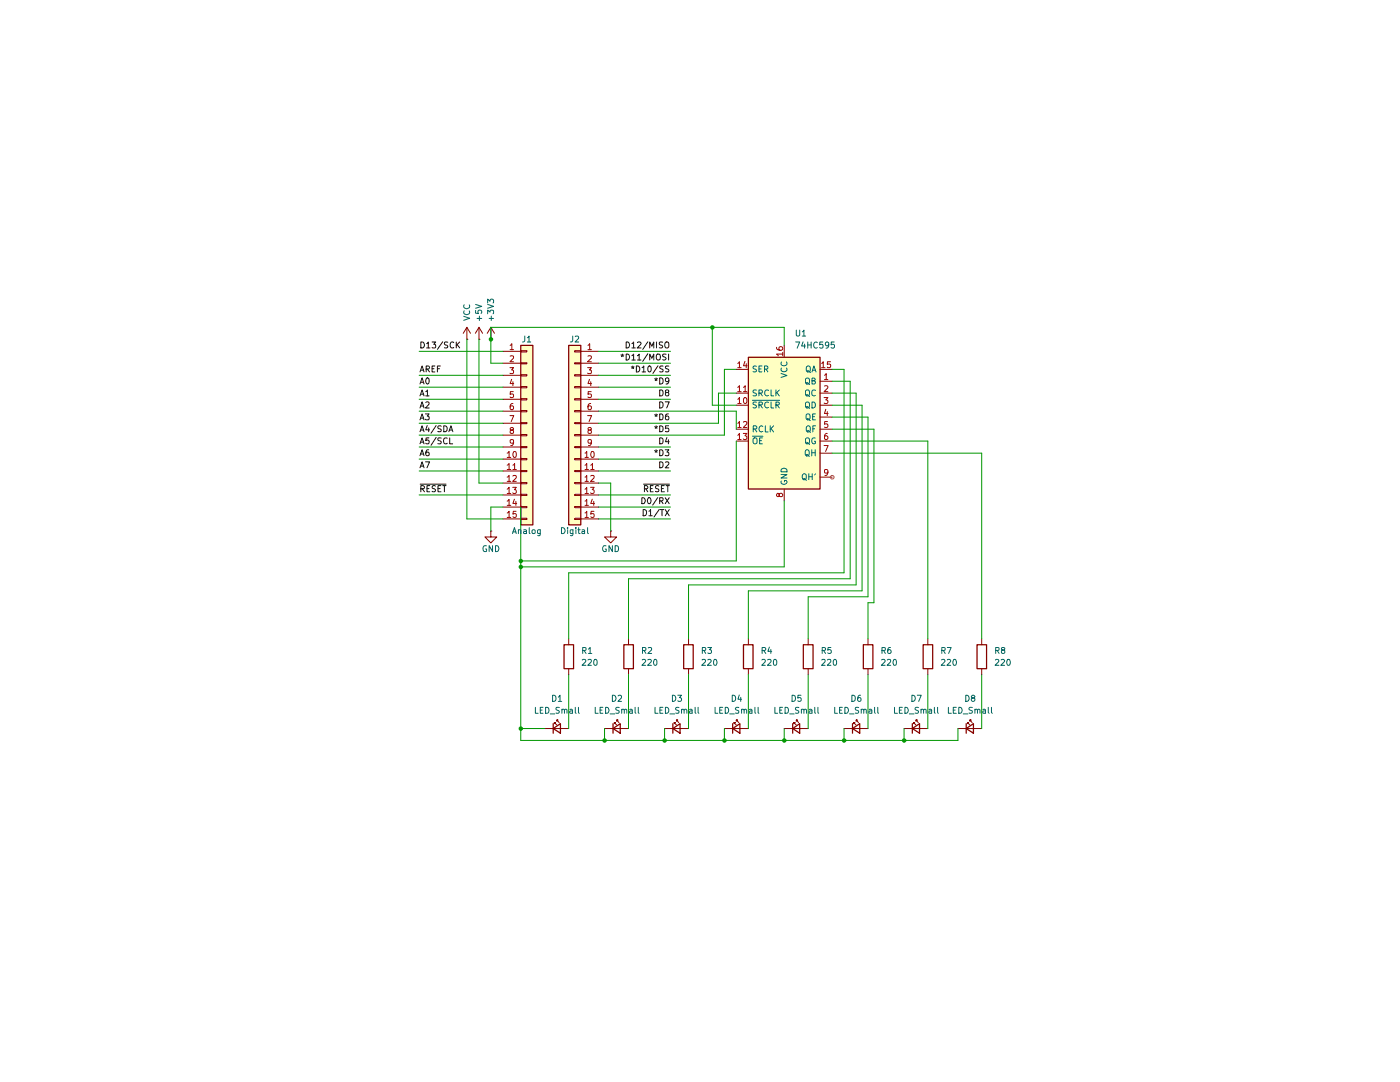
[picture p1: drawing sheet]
(kicad_sch
 (version 20250114)
 (generator "eeschema")
 (generator_version "9.0")
 (paper "A4")
 (title_block
  (date "sam. 04 avril 2015"))
 (lib_symbols
  (symbol "74xx:74HC595" (exclude_from_sim no) (in_bom yes) (on_board yes)
   (property "Reference" "U" (at -7.62 13.97 0) (effects (font (size 1.27 1.27))))
   (property "Value" "74HC595" (at -7.62 -16.51 0) (effects (font (size 1.27 1.27))))
   (property "Footprint" "" (at 0 0 0) (effects (font (size 1.27 1.27)) (hide yes)))
   (property "Datasheet" "http://www.ti.com/lit/ds/symlink/sn74hc595.pdf" (at 0 0 0) (effects (font (size 1.27 1.27)) (hide yes)))
   (property "Description" "8-bit serial in/out Shift Register 3-State Outputs" (at 0 0 0) (effects (font (size 1.27 1.27)) (hide yes)))
   (symbol "74HC595_1_0"
    (pin input line (at -10.16 10.16 0) (length 2.54) (name "SER" (effects (font (size 1.27 1.27)))) (number "14" (effects (font (size 1.27 1.27)))))
    (pin input line (at -10.16 5.08 0) (length 2.54) (name "SRCLK" (effects (font (size 1.27 1.27)))) (number "11" (effects (font (size 1.27 1.27)))))
    (pin input line (at -10.16 2.54 0) (length 2.54) (name "~{SRCLR}" (effects (font (size 1.27 1.27)))) (number "10" (effects (font (size 1.27 1.27)))))
    (pin input line (at -10.16 -2.54 0) (length 2.54) (name "RCLK" (effects (font (size 1.27 1.27)))) (number "12" (effects (font (size 1.27 1.27)))))
    (pin input line (at -10.16 -5.08 0) (length 2.54) (name "~{OE}" (effects (font (size 1.27 1.27)))) (number "13" (effects (font (size 1.27 1.27)))))
    (pin power_in line (at 0 15.24 270) (length 2.54) (name "VCC" (effects (font (size 1.27 1.27)))) (number "16" (effects (font (size 1.27 1.27)))))
    (pin power_in line (at 0 -17.78 90) (length 2.54) (name "GND" (effects (font (size 1.27 1.27)))) (number "8" (effects (font (size 1.27 1.27)))))
    (pin tri_state line (at 10.16 10.16 180) (length 2.54) (name "QA" (effects (font (size 1.27 1.27)))) (number "15" (effects (font (size 1.27 1.27)))))
    (pin tri_state line (at 10.16 7.62 180) (length 2.54) (name "QB" (effects (font (size 1.27 1.27)))) (number "1" (effects (font (size 1.27 1.27)))))
    (pin tri_state line (at 10.16 5.08 180) (length 2.54) (name "QC" (effects (font (size 1.27 1.27)))) (number "2" (effects (font (size 1.27 1.27)))))
    (pin tri_state line (at 10.16 2.54 180) (length 2.54) (name "QD" (effects (font (size 1.27 1.27)))) (number "3" (effects (font (size 1.27 1.27)))))
    (pin tri_state line (at 10.16 0 180) (length 2.54) (name "QE" (effects (font (size 1.27 1.27)))) (number "4" (effects (font (size 1.27 1.27)))))
    (pin tri_state line (at 10.16 -2.54 180) (length 2.54) (name "QF" (effects (font (size 1.27 1.27)))) (number "5" (effects (font (size 1.27 1.27)))))
    (pin tri_state line (at 10.16 -5.08 180) (length 2.54) (name "QG" (effects (font (size 1.27 1.27)))) (number "6" (effects (font (size 1.27 1.27)))))
    (pin tri_state line (at 10.16 -7.62 180) (length 2.54) (name "QH" (effects (font (size 1.27 1.27)))) (number "7" (effects (font (size 1.27 1.27)))))
    (pin output line (at 10.16 -12.7 180) (length 2.54) (name "QH'" (effects (font (size 1.27 1.27)))) (number "9" (effects (font (size 1.27 1.27))))))
   (symbol "74HC595_1_1"
    (rectangle (start -7.62 12.7) (end 7.62 -15.24) (stroke (width 0.254) (type default)) (fill (type background))))
   (embedded_fonts no))
  (symbol "Connector_Generic:Conn_01x15"
   (pin_names
    (offset 1.016) (hide yes)) (exclude_from_sim no) (in_bom yes) (on_board yes)
   (property "Reference" "J" (at 0 20.32 0) (effects (font (size 1.27 1.27))))
   (property "Value" "Conn_01x15" (at 0 -20.32 0) (effects (font (size 1.27 1.27))))
   (property "Footprint" "" (at 0 0 0) (effects (font (size 1.27 1.27)) (hide yes)))
   (property "Datasheet" "~" (at 0 0 0) (effects (font (size 1.27 1.27)) (hide yes)))
   (property "Description" "Generic connector, single row, 01x15, script generated (kicad-library-utils/schlib/autogen/connector/)" (at 0 0 0) (effects (font (size 1.27 1.27)) (hide yes)))
   (symbol "Conn_01x15_1_1"
    (rectangle (start -1.27 19.05) (end 1.27 -19.05) (stroke (width 0.254) (type default)) (fill (type background)))
    (rectangle (start -1.27 17.907) (end 0 17.653) (stroke (width 0.1524) (type default)) (fill (type none)))
    (rectangle (start -1.27 15.367) (end 0 15.113) (stroke (width 0.1524) (type default)) (fill (type none)))
    (rectangle (start -1.27 12.827) (end 0 12.573) (stroke (width 0.1524) (type default)) (fill (type none)))
    (rectangle (start -1.27 10.287) (end 0 10.033) (stroke (width 0.1524) (type default)) (fill (type none)))
    (rectangle (start -1.27 7.747) (end 0 7.493) (stroke (width 0.1524) (type default)) (fill (type none)))
    (rectangle (start -1.27 5.207) (end 0 4.953) (stroke (width 0.1524) (type default)) (fill (type none)))
    (rectangle (start -1.27 2.667) (end 0 2.413) (stroke (width 0.1524) (type default)) (fill (type none)))
    (rectangle (start -1.27 0.127) (end 0 -0.127) (stroke (width 0.1524) (type default)) (fill (type none)))
    (rectangle (start -1.27 -2.413) (end 0 -2.667) (stroke (width 0.1524) (type default)) (fill (type none)))
    (rectangle (start -1.27 -4.953) (end 0 -5.207) (stroke (width 0.1524) (type default)) (fill (type none)))
    (rectangle (start -1.27 -7.493) (end 0 -7.747) (stroke (width 0.1524) (type default)) (fill (type none)))
    (rectangle (start -1.27 -10.033) (end 0 -10.287) (stroke (width 0.1524) (type default)) (fill (type none)))
    (rectangle (start -1.27 -12.573) (end 0 -12.827) (stroke (width 0.1524) (type default)) (fill (type none)))
    (rectangle (start -1.27 -15.113) (end 0 -15.367) (stroke (width 0.1524) (type default)) (fill (type none)))
    (rectangle (start -1.27 -17.653) (end 0 -17.907) (stroke (width 0.1524) (type default)) (fill (type none)))
    (pin passive line (at -5.08 17.78 0) (length 3.81) (name "Pin_1" (effects (font (size 1.27 1.27)))) (number "1" (effects (font (size 1.27 1.27)))))
    (pin passive line (at -5.08 15.24 0) (length 3.81) (name "Pin_2" (effects (font (size 1.27 1.27)))) (number "2" (effects (font (size 1.27 1.27)))))
    (pin passive line (at -5.08 12.7 0) (length 3.81) (name "Pin_3" (effects (font (size 1.27 1.27)))) (number "3" (effects (font (size 1.27 1.27)))))
    (pin passive line (at -5.08 10.16 0) (length 3.81) (name "Pin_4" (effects (font (size 1.27 1.27)))) (number "4" (effects (font (size 1.27 1.27)))))
    (pin passive line (at -5.08 7.62 0) (length 3.81) (name "Pin_5" (effects (font (size 1.27 1.27)))) (number "5" (effects (font (size 1.27 1.27)))))
    (pin passive line (at -5.08 5.08 0) (length 3.81) (name "Pin_6" (effects (font (size 1.27 1.27)))) (number "6" (effects (font (size 1.27 1.27)))))
    (pin passive line (at -5.08 2.54 0) (length 3.81) (name "Pin_7" (effects (font (size 1.27 1.27)))) (number "7" (effects (font (size 1.27 1.27)))))
    (pin passive line (at -5.08 0 0) (length 3.81) (name "Pin_8" (effects (font (size 1.27 1.27)))) (number "8" (effects (font (size 1.27 1.27)))))
    (pin passive line (at -5.08 -2.54 0) (length 3.81) (name "Pin_9" (effects (font (size 1.27 1.27)))) (number "9" (effects (font (size 1.27 1.27)))))
    (pin passive line (at -5.08 -5.08 0) (length 3.81) (name "Pin_10" (effects (font (size 1.27 1.27)))) (number "10" (effects (font (size 1.27 1.27)))))
    (pin passive line (at -5.08 -7.62 0) (length 3.81) (name "Pin_11" (effects (font (size 1.27 1.27)))) (number "11" (effects (font (size 1.27 1.27)))))
    (pin passive line (at -5.08 -10.16 0) (length 3.81) (name "Pin_12" (effects (font (size 1.27 1.27)))) (number "12" (effects (font (size 1.27 1.27)))))
    (pin passive line (at -5.08 -12.7 0) (length 3.81) (name "Pin_13" (effects (font (size 1.27 1.27)))) (number "13" (effects (font (size 1.27 1.27)))))
    (pin passive line (at -5.08 -15.24 0) (length 3.81) (name "Pin_14" (effects (font (size 1.27 1.27)))) (number "14" (effects (font (size 1.27 1.27)))))
    (pin passive line (at -5.08 -17.78 0) (length 3.81) (name "Pin_15" (effects (font (size 1.27 1.27)))) (number "15" (effects (font (size 1.27 1.27))))))
   (embedded_fonts no))
  (symbol "Device:LED_Small"
   (pin_numbers (hide yes))
   (pin_names
    (offset 0.254) (hide yes)) (exclude_from_sim no) (in_bom yes) (on_board yes)
   (property "Reference" "D" (at -1.27 3.175 0) (effects (font (size 1.27 1.27)) (justify left)))
   (property "Value" "LED_Small" (at -4.445 -2.54 0) (effects (font (size 1.27 1.27)) (justify left)))
   (property "Footprint" "" (at 0 0 90) (effects (font (size 1.27 1.27)) (hide yes)))
   (property "Datasheet" "~" (at 0 0 90) (effects (font (size 1.27 1.27)) (hide yes)))
   (property "Description" "Light emitting diode, small symbol" (at 0 0 0) (effects (font (size 1.27 1.27)) (hide yes)))
   (property "Sim.Pins" "1=K 2=A" (at 0 0 0) (effects (font (size 1.27 1.27)) (hide yes)))
   (symbol "LED_Small_0_1"
    (polyline (pts (xy -0.762 -1.016) (xy -0.762 1.016)) (stroke (width 0.254) (type default)) (fill (type none)))
    (polyline (pts (xy 0 0.762) (xy -0.508 1.27) (xy -0.254 1.27) (xy -0.508 1.27) (xy -0.508 1.016)) (stroke (width 0) (type default)) (fill (type none)))
    (polyline (pts (xy 0.508 1.27) (xy 0 1.778) (xy 0.254 1.778) (xy 0 1.778) (xy 0 1.524)) (stroke (width 0) (type default)) (fill (type none)))
    (polyline (pts (xy 0.762 -1.016) (xy -0.762 0) (xy 0.762 1.016) (xy 0.762 -1.016)) (stroke (width 0.254) (type default)) (fill (type none)))
    (polyline (pts (xy 1.016 0) (xy -0.762 0)) (stroke (width 0) (type default)) (fill (type none))))
   (symbol "LED_Small_1_1"
    (pin passive line (at -2.54 0 0) (length 1.778) (name "K" (effects (font (size 1.27 1.27)))) (number "1" (effects (font (size 1.27 1.27)))))
    (pin passive line (at 2.54 0 180) (length 1.778) (name "A" (effects (font (size 1.27 1.27)))) (number "2" (effects (font (size 1.27 1.27))))))
   (embedded_fonts no))
  (symbol "Device:R"
   (pin_numbers (hide yes))
   (pin_names
    (offset 0)) (exclude_from_sim no) (in_bom yes) (on_board yes)
   (property "Reference" "R" (at 2.032 0 90) (effects (font (size 1.27 1.27))))
   (property "Value" "R" (at 0 0 90) (effects (font (size 1.27 1.27))))
   (property "Footprint" "" (at -1.778 0 90) (effects (font (size 1.27 1.27)) (hide yes)))
   (property "Datasheet" "~" (at 0 0 0) (effects (font (size 1.27 1.27)) (hide yes)))
   (property "Description" "Resistor" (at 0 0 0) (effects (font (size 1.27 1.27)) (hide yes)))
   (symbol "R_0_1"
    (rectangle (start -1.016 -2.54) (end 1.016 2.54) (stroke (width 0.254) (type default)) (fill (type none))))
   (symbol "R_1_1"
    (pin passive line (at 0 3.81 270) (length 1.27) (name "~" (effects (font (size 1.27 1.27)))) (number "1" (effects (font (size 1.27 1.27)))))
    (pin passive line (at 0 -3.81 90) (length 1.27) (name "~" (effects (font (size 1.27 1.27)))) (number "2" (effects (font (size 1.27 1.27))))))
   (embedded_fonts no))
  (symbol "power:+3.3V"
   (power)
   (pin_numbers (hide yes))
   (pin_names
    (offset 0) (hide yes)) (exclude_from_sim no) (in_bom yes) (on_board yes)
   (property "Reference" "#PWR" (at 0 -3.81 0) (effects (font (size 1.27 1.27)) (hide yes)))
   (property "Value" "+3.3V" (at 0 3.556 0) (effects (font (size 1.27 1.27))))
   (property "Footprint" "" (at 0 0 0) (effects (font (size 1.27 1.27)) (hide yes)))
   (property "Datasheet" "" (at 0 0 0) (effects (font (size 1.27 1.27)) (hide yes)))
   (property "Description" "Power symbol creates a global label with name \"+3.3V\"" (at 0 0 0) (effects (font (size 1.27 1.27)) (hide yes)))
   (symbol "+3.3V_0_1"
    (polyline (pts (xy -0.762 1.27) (xy 0 2.54)) (stroke (width 0) (type default)) (fill (type none)))
    (polyline (pts (xy 0 2.54) (xy 0.762 1.27)) (stroke (width 0) (type default)) (fill (type none)))
    (polyline (pts (xy 0 0) (xy 0 2.54)) (stroke (width 0) (type default)) (fill (type none))))
   (symbol "+3.3V_1_1"
    (pin power_in line (at 0 0 90) (length 0) (name "~" (effects (font (size 1.27 1.27)))) (number "1" (effects (font (size 1.27 1.27))))))
   (embedded_fonts no))
  (symbol "power:+5V"
   (power)
   (pin_numbers (hide yes))
   (pin_names
    (offset 0) (hide yes)) (exclude_from_sim no) (in_bom yes) (on_board yes)
   (property "Reference" "#PWR" (at 0 -3.81 0) (effects (font (size 1.27 1.27)) (hide yes)))
   (property "Value" "+5V" (at 0 3.556 0) (effects (font (size 1.27 1.27))))
   (property "Footprint" "" (at 0 0 0) (effects (font (size 1.27 1.27)) (hide yes)))
   (property "Datasheet" "" (at 0 0 0) (effects (font (size 1.27 1.27)) (hide yes)))
   (property "Description" "Power symbol creates a global label with name \"+5V\"" (at 0 0 0) (effects (font (size 1.27 1.27)) (hide yes)))
   (symbol "+5V_0_1"
    (polyline (pts (xy -0.762 1.27) (xy 0 2.54)) (stroke (width 0) (type default)) (fill (type none)))
    (polyline (pts (xy 0 2.54) (xy 0.762 1.27)) (stroke (width 0) (type default)) (fill (type none)))
    (polyline (pts (xy 0 0) (xy 0 2.54)) (stroke (width 0) (type default)) (fill (type none))))
   (symbol "+5V_1_1"
    (pin power_in line (at 0 0 90) (length 0) (name "~" (effects (font (size 1.27 1.27)))) (number "1" (effects (font (size 1.27 1.27))))))
   (embedded_fonts no))
  (symbol "power:GND"
   (power)
   (pin_numbers (hide yes))
   (pin_names
    (offset 0) (hide yes)) (exclude_from_sim no) (in_bom yes) (on_board yes)
   (property "Reference" "#PWR" (at 0 -6.35 0) (effects (font (size 1.27 1.27)) (hide yes)))
   (property "Value" "GND" (at 0 -3.81 0) (effects (font (size 1.27 1.27))))
   (property "Footprint" "" (at 0 0 0) (effects (font (size 1.27 1.27)) (hide yes)))
   (property "Datasheet" "" (at 0 0 0) (effects (font (size 1.27 1.27)) (hide yes)))
   (property "Description" "Power symbol creates a global label with name \"GND\" , ground" (at 0 0 0) (effects (font (size 1.27 1.27)) (hide yes)))
   (symbol "GND_0_1"
    (polyline (pts (xy 0 0) (xy 0 -1.27) (xy 1.27 -1.27) (xy 0 -2.54) (xy -1.27 -1.27) (xy 0 -1.27)) (stroke (width 0) (type default)) (fill (type none))))
   (symbol "GND_1_1"
    (pin power_in line (at 0 0 270) (length 0) (name "~" (effects (font (size 1.27 1.27)))) (number "1" (effects (font (size 1.27 1.27))))))
   (embedded_fonts no))
  (symbol "power:VCC"
   (power)
   (pin_numbers (hide yes))
   (pin_names
    (offset 0) (hide yes)) (exclude_from_sim no) (in_bom yes) (on_board yes)
   (property "Reference" "#PWR" (at 0 -3.81 0) (effects (font (size 1.27 1.27)) (hide yes)))
   (property "Value" "VCC" (at 0 3.556 0) (effects (font (size 1.27 1.27))))
   (property "Footprint" "" (at 0 0 0) (effects (font (size 1.27 1.27)) (hide yes)))
   (property "Datasheet" "" (at 0 0 0) (effects (font (size 1.27 1.27)) (hide yes)))
   (property "Description" "Power symbol creates a global label with name \"VCC\"" (at 0 0 0) (effects (font (size 1.27 1.27)) (hide yes)))
   (symbol "VCC_0_1"
    (polyline (pts (xy -0.762 1.27) (xy 0 2.54)) (stroke (width 0) (type default)) (fill (type none)))
    (polyline (pts (xy 0 2.54) (xy 0.762 1.27)) (stroke (width 0) (type default)) (fill (type none)))
    (polyline (pts (xy 0 0) (xy 0 2.54)) (stroke (width 0) (type default)) (fill (type none))))
   (symbol "VCC_1_1"
    (pin power_in line (at 0 0 90) (length 0) (name "~" (effects (font (size 1.27 1.27)))) (number "1" (effects (font (size 1.27 1.27))))))
   (embedded_fonts no)))
 (junction
  (at 128.27 147.32)
  (diameter 0)
  (color 0 0 0 0))
 (junction
  (at 110.49 109.22)
  (diameter 0)
  (color 0 0 0 0))
 (junction
  (at 110.49 110.49)
  (diameter 0)
  (color 0 0 0 0))
 (junction
  (at 140.97 147.32)
  (diameter 0)
  (color 0 0 0 0))
 (junction
  (at 104.14 62.23)
  (diameter 0)
  (color 0 0 0 0))
 (junction
  (at 179.07 147.32)
  (diameter 0)
  (color 0 0 0 0))
 (junction
  (at 151.13 59.69)
  (diameter 0)
  (color 0 0 0 0))
 (junction
  (at 191.77 147.32)
  (diameter 0)
  (color 0 0 0 0))
 (junction
  (at 110.49 144.78)
  (diameter 0)
  (color 0 0 0 0))
 (junction
  (at 166.37 147.32)
  (diameter 0)
  (color 0 0 0 0))
 (junction
  (at 153.67 147.32)
  (diameter 0)
  (color 0 0 0 0))
 (wire
  (pts (xy 127 97.79) (xy 142.24 97.79))
  (stroke (width 0) (type solid)))
 (wire
  (pts (xy 106.68 67.31) (xy 104.14 67.31))
  (stroke (width 0) (type solid)))
 (wire
  (pts (xy 140.97 147.32) (xy 128.27 147.32))
  (stroke (width 0) (type default)))
 (wire
  (pts (xy 208.28 133.35) (xy 208.28 144.78))
  (stroke (width 0) (type default)))
 (wire
  (pts (xy 88.9 77.47) (xy 106.68 77.47))
  (stroke (width 0) (type solid)))
 (wire
  (pts (xy 128.27 144.78) (xy 128.27 147.32))
  (stroke (width 0) (type default)))
 (wire
  (pts (xy 185.42 118.11) (xy 184.15 118.11))
  (stroke (width 0) (type default)))
 (wire
  (pts (xy 88.9 82.55) (xy 106.68 82.55))
  (stroke (width 0) (type solid)))
 (wire
  (pts (xy 101.6 62.23) (xy 101.6 92.71))
  (stroke (width 0) (type solid)))
 (wire
  (pts (xy 106.68 92.71) (xy 101.6 92.71))
  (stroke (width 0) (type solid)))
 (wire
  (pts (xy 166.37 96.52) (xy 166.37 110.49))
  (stroke (width 0) (type default)))
 (wire
  (pts (xy 171.45 116.84) (xy 171.45 125.73))
  (stroke (width 0) (type default)))
 (wire
  (pts (xy 179.07 68.58) (xy 176.53 68.58))
  (stroke (width 0) (type default)))
 (wire
  (pts (xy 104.14 59.69) (xy 104.14 62.23))
  (stroke (width 0) (type default)))
 (wire
  (pts (xy 151.13 59.69) (xy 104.14 59.69))
  (stroke (width 0) (type default)))
 (wire
  (pts (xy 110.49 97.79) (xy 110.49 109.22))
  (stroke (width 0) (type default)))
 (wire
  (pts (xy 191.77 144.78) (xy 191.77 147.32))
  (stroke (width 0) (type default)))
 (wire
  (pts (xy 146.05 125.73) (xy 146.05 114.3))
  (stroke (width 0) (type default)))
 (wire
  (pts (xy 88.9 80.01) (xy 106.68 80.01))
  (stroke (width 0) (type solid)))
 (wire
  (pts (xy 127 69.85) (xy 142.24 69.85))
  (stroke (width 0) (type solid)))
 (wire
  (pts (xy 146.05 114.3) (xy 181.61 114.3))
  (stroke (width 0) (type default)))
 (wire
  (pts (xy 203.2 144.78) (xy 203.2 147.32))
  (stroke (width 0) (type default)))
 (wire
  (pts (xy 146.05 144.78) (xy 146.05 133.35))
  (stroke (width 0) (type default)))
 (wire
  (pts (xy 110.49 109.22) (xy 110.49 110.49))
  (stroke (width 0) (type default)))
 (wire
  (pts (xy 158.75 133.35) (xy 158.75 144.78))
  (stroke (width 0) (type default)))
 (wire
  (pts (xy 208.28 86.36) (xy 208.28 125.73))
  (stroke (width 0) (type default)))
 (wire
  (pts (xy 127 74.93) (xy 142.24 74.93))
  (stroke (width 0) (type solid)))
 (wire
  (pts (xy 127 77.47) (xy 156.21 77.47))
  (stroke (width 0) (type solid)))
 (wire
  (pts (xy 196.85 133.35) (xy 196.85 144.78))
  (stroke (width 0) (type default)))
 (wire
  (pts (xy 166.37 147.32) (xy 153.67 147.32))
  (stroke (width 0) (type default)))
 (wire
  (pts (xy 176.53 76.2) (xy 182.88 76.2))
  (stroke (width 0) (type default)))
 (wire
  (pts (xy 153.67 147.32) (xy 140.97 147.32))
  (stroke (width 0) (type default)))
 (wire
  (pts (xy 179.07 111.76) (xy 179.07 68.58))
  (stroke (width 0) (type default)))
 (wire
  (pts (xy 127 90.17) (xy 142.24 90.17))
  (stroke (width 0) (type solid)))
 (wire
  (pts (xy 153.67 144.78) (xy 153.67 147.32))
  (stroke (width 0) (type default)))
 (wire
  (pts (xy 156.21 73.66) (xy 152.4 73.66))
  (stroke (width 0) (type default)))
 (wire
  (pts (xy 185.42 81.28) (xy 185.42 118.11))
  (stroke (width 0) (type default)))
 (wire
  (pts (xy 156.21 109.22) (xy 110.49 109.22))
  (stroke (width 0) (type default)))
 (wire
  (pts (xy 166.37 144.78) (xy 166.37 147.32))
  (stroke (width 0) (type default)))
 (wire
  (pts (xy 184.15 118.11) (xy 184.15 125.73))
  (stroke (width 0) (type default)))
 (wire
  (pts (xy 110.49 147.32) (xy 110.49 144.78))
  (stroke (width 0) (type default)))
 (wire
  (pts (xy 184.15 116.84) (xy 171.45 116.84))
  (stroke (width 0) (type default)))
 (wire
  (pts (xy 166.37 110.49) (xy 110.49 110.49))
  (stroke (width 0) (type default)))
 (wire
  (pts (xy 176.53 81.28) (xy 185.42 81.28))
  (stroke (width 0) (type default)))
 (wire
  (pts (xy 120.65 125.73) (xy 120.65 111.76))
  (stroke (width 0) (type default)))
 (wire
  (pts (xy 88.9 69.85) (xy 106.68 69.85))
  (stroke (width 0) (type solid)))
 (wire
  (pts (xy 127 82.55) (xy 153.67 82.55))
  (stroke (width 0) (type solid)))
 (wire
  (pts (xy 166.37 63.5) (xy 166.37 59.69))
  (stroke (width 0) (type default)))
 (wire
  (pts (xy 104.14 62.23) (xy 104.14 67.31))
  (stroke (width 0) (type solid)))
 (wire
  (pts (xy 127 92.71) (xy 129.54 92.71))
  (stroke (width 0) (type solid)))
 (wire
  (pts (xy 127 64.77) (xy 142.24 64.77))
  (stroke (width 0) (type solid)))
 (wire
  (pts (xy 99.06 62.23) (xy 99.06 100.33))
  (stroke (width 0) (type solid)))
 (wire
  (pts (xy 106.68 100.33) (xy 99.06 100.33))
  (stroke (width 0) (type solid)))
 (wire
  (pts (xy 120.65 111.76) (xy 179.07 111.76))
  (stroke (width 0) (type default)))
 (wire
  (pts (xy 88.9 95.25) (xy 106.68 95.25))
  (stroke (width 0) (type solid)))
 (wire
  (pts (xy 156.21 68.58) (xy 153.67 68.58))
  (stroke (width 0) (type default)))
 (wire
  (pts (xy 127 80.01) (xy 152.4 80.01))
  (stroke (width 0) (type solid)))
 (wire
  (pts (xy 127 85.09) (xy 142.24 85.09))
  (stroke (width 0) (type solid)))
 (wire
  (pts (xy 110.49 144.78) (xy 115.57 144.78))
  (stroke (width 0) (type default)))
 (wire
  (pts (xy 128.27 147.32) (xy 110.49 147.32))
  (stroke (width 0) (type default)))
 (wire
  (pts (xy 133.35 133.35) (xy 133.35 144.78))
  (stroke (width 0) (type default)))
 (wire
  (pts (xy 88.9 72.39) (xy 106.68 72.39))
  (stroke (width 0) (type solid)))
 (wire
  (pts (xy 153.67 68.58) (xy 153.67 82.55))
  (stroke (width 0) (type default)))
 (wire
  (pts (xy 152.4 73.66) (xy 152.4 80.01))
  (stroke (width 0) (type default)))
 (wire
  (pts (xy 156.21 83.82) (xy 156.21 109.22))
  (stroke (width 0) (type default)))
 (wire
  (pts (xy 182.88 76.2) (xy 182.88 115.57))
  (stroke (width 0) (type default)))
 (wire
  (pts (xy 171.45 133.35) (xy 171.45 144.78))
  (stroke (width 0) (type default)))
 (wire
  (pts (xy 133.35 113.03) (xy 133.35 125.73))
  (stroke (width 0) (type default)))
 (wire
  (pts (xy 140.97 144.78) (xy 140.97 147.32))
  (stroke (width 0) (type default)))
 (wire
  (pts (xy 179.07 147.32) (xy 166.37 147.32))
  (stroke (width 0) (type default)))
 (wire
  (pts (xy 156.21 81.28) (xy 156.21 77.47))
  (stroke (width 0) (type default)))
 (wire
  (pts (xy 176.53 86.36) (xy 208.28 86.36))
  (stroke (width 0) (type default)))
 (wire
  (pts (xy 120.65 144.78) (xy 120.65 133.35))
  (stroke (width 0) (type default)))
 (wire
  (pts (xy 88.9 64.77) (xy 106.68 64.77))
  (stroke (width 0) (type solid)))
 (wire
  (pts (xy 191.77 147.32) (xy 179.07 147.32))
  (stroke (width 0) (type default)))
 (wire
  (pts (xy 127 87.63) (xy 142.24 87.63))
  (stroke (width 0) (type solid)))
 (wire
  (pts (xy 181.61 114.3) (xy 181.61 73.66))
  (stroke (width 0) (type default)))
 (wire
  (pts (xy 180.34 71.12) (xy 180.34 113.03))
  (stroke (width 0) (type default)))
 (wire
  (pts (xy 88.9 90.17) (xy 106.68 90.17))
  (stroke (width 0) (type solid)))
 (wire
  (pts (xy 88.9 85.09) (xy 106.68 85.09))
  (stroke (width 0) (type solid)))
 (wire
  (pts (xy 158.75 115.57) (xy 182.88 115.57))
  (stroke (width 0) (type default)))
 (wire
  (pts (xy 179.07 144.78) (xy 179.07 147.32))
  (stroke (width 0) (type default)))
 (wire
  (pts (xy 151.13 76.2) (xy 151.13 59.69))
  (stroke (width 0) (type default)))
 (wire
  (pts (xy 176.53 83.82) (xy 196.85 83.82))
  (stroke (width 0) (type default)))
 (wire
  (pts (xy 127 72.39) (xy 142.24 72.39))
  (stroke (width 0) (type solid)))
 (wire
  (pts (xy 127 95.25) (xy 142.24 95.25))
  (stroke (width 0) (type solid)))
 (wire
  (pts (xy 184.15 133.35) (xy 184.15 144.78))
  (stroke (width 0) (type default)))
 (wire
  (pts (xy 181.61 73.66) (xy 176.53 73.66))
  (stroke (width 0) (type default)))
 (wire
  (pts (xy 129.54 92.71) (xy 129.54 102.87))
  (stroke (width 0) (type solid)))
 (wire
  (pts (xy 176.53 78.74) (xy 184.15 78.74))
  (stroke (width 0) (type default)))
 (wire
  (pts (xy 196.85 83.82) (xy 196.85 125.73))
  (stroke (width 0) (type default)))
 (wire
  (pts (xy 166.37 59.69) (xy 151.13 59.69))
  (stroke (width 0) (type default)))
 (wire
  (pts (xy 127 100.33) (xy 142.24 100.33))
  (stroke (width 0) (type solid)))
 (wire
  (pts (xy 203.2 147.32) (xy 191.77 147.32))
  (stroke (width 0) (type default)))
 (wire
  (pts (xy 110.49 110.49) (xy 110.49 144.78))
  (stroke (width 0) (type default)))
 (wire
  (pts (xy 88.9 87.63) (xy 106.68 87.63))
  (stroke (width 0) (type solid)))
 (wire
  (pts (xy 184.15 78.74) (xy 184.15 116.84))
  (stroke (width 0) (type default)))
 (wire
  (pts (xy 158.75 115.57) (xy 158.75 125.73))
  (stroke (width 0) (type default)))
 (wire
  (pts (xy 104.14 97.79) (xy 104.14 102.87))
  (stroke (width 0) (type solid)))
 (wire
  (pts (xy 106.68 97.79) (xy 104.14 97.79))
  (stroke (width 0) (type solid)))
 (wire
  (pts (xy 180.34 113.03) (xy 133.35 113.03))
  (stroke (width 0) (type default)))
 (wire
  (pts (xy 176.53 71.12) (xy 180.34 71.12))
  (stroke (width 0) (type default)))
 (wire
  (pts (xy 88.9 74.93) (xy 106.68 74.93))
  (stroke (width 0) (type solid)))
 (wire
  (pts (xy 156.21 76.2) (xy 151.13 76.2))
  (stroke (width 0) (type default)))
 (wire
  (pts (xy 127 67.31) (xy 142.24 67.31))
  (stroke (width 0) (type solid)))
 (label "D4"
  (at 142.24 85.09 180)
  (effects (font (size 1.27 1.27)) (justify right bottom)))
 (label "*D5"
  (at 142.24 82.55 180)
  (effects (font (size 1.27 1.27)) (justify right bottom)))
 (label "A2"
  (at 88.9 77.47 0)
  (effects (font (size 1.27 1.27)) (justify left bottom)))
 (label "D7"
  (at 142.24 77.47 180)
  (effects (font (size 1.27 1.27)) (justify right bottom)))
 (label "D13{slash}SCK"
  (at 88.9 64.77 0)
  (effects (font (size 1.27 1.27)) (justify left bottom)))
 (label "A7"
  (at 88.9 90.17 0)
  (effects (font (size 1.27 1.27)) (justify left bottom)))
 (label "*D6"
  (at 142.24 80.01 180)
  (effects (font (size 1.27 1.27)) (justify right bottom)))
 (label "*D11{slash}MOSI"
  (at 142.24 67.31 180)
  (effects (font (size 1.27 1.27)) (justify right bottom)))
 (label "A1"
  (at 88.9 74.93 0)
  (effects (font (size 1.27 1.27)) (justify left bottom)))
 (label "A4{slash}SDA"
  (at 88.9 82.55 0)
  (effects (font (size 1.27 1.27)) (justify left bottom)))
 (label "A5{slash}SCL"
  (at 88.9 85.09 0)
  (effects (font (size 1.27 1.27)) (justify left bottom)))
 (label "A3"
  (at 88.9 80.01 0)
  (effects (font (size 1.27 1.27)) (justify left bottom)))
 (label "~{RESET}"
  (at 142.24 95.25 180)
  (effects (font (size 1.27 1.27)) (justify right bottom)))
 (label "~{RESET}"
  (at 88.9 95.25 0)
  (effects (font (size 1.27 1.27)) (justify left bottom)))
 (label "A6"
  (at 88.9 87.63 0)
  (effects (font (size 1.27 1.27)) (justify left bottom)))
 (label "A0"
  (at 88.9 72.39 0)
  (effects (font (size 1.27 1.27)) (justify left bottom)))
 (label "*D9"
  (at 142.24 72.39 180)
  (effects (font (size 1.27 1.27)) (justify right bottom)))
 (label "*D3"
  (at 142.24 87.63 180)
  (effects (font (size 1.27 1.27)) (justify right bottom)))
 (label "D2"
  (at 142.24 90.17 180)
  (effects (font (size 1.27 1.27)) (justify right bottom)))
 (label "D8"
  (at 142.24 74.93 180)
  (effects (font (size 1.27 1.27)) (justify right bottom)))
 (label "D1{slash}TX"
  (at 142.24 100.33 180)
  (effects (font (size 1.27 1.27)) (justify right bottom)))
 (label "D0{slash}RX"
  (at 142.24 97.79 180)
  (effects (font (size 1.27 1.27)) (justify right bottom)))
 (label "AREF"
  (at 88.9 69.85 0)
  (effects (font (size 1.27 1.27)) (justify left bottom)))
 (label "*D10{slash}SS"
  (at 142.24 69.85 180)
  (effects (font (size 1.27 1.27)) (justify right bottom)))
 (label "D12{slash}MISO"
  (at 142.24 64.77 180)
  (effects (font (size 1.27 1.27)) (justify right bottom)))
 (symbol
  (lib_id "Connector_Generic:Conn_01x15")
  (at 111.76 82.55 0)
  (unit 1)
  (exclude_from_sim no)
  (in_bom yes)
  (on_board yes)
  (dnp no)
  (property "Reference" "J1" (at 111.76 62.23 0) (effects (font (size 1.27 1.27))))
  (property "Value" "Analog" (at 111.76 102.87 0) (effects (font (size 1.27 1.27))))
  (property "Footprint" "Connector_PinHeader_2.54mm:PinHeader_1x15_P2.54mm_Vertical" (at 111.76 82.55 0) (effects (font (size 1.27 1.27)) (hide yes)))
  (property "Datasheet" "~" (at 111.76 82.55 0) (effects (font (size 1.27 1.27)) (hide yes)))
  (property "Description" "Generic connector, single row, 01x15, script generated (kicad-library-utils/schlib/autogen/connector/)" (at 111.76 82.55 0) (effects (font (size 1.27 1.27)) (hide yes)))
  (pin "1")
  (pin "10")
  (pin "11")
  (pin "12")
  (pin "13")
  (pin "14")
  (pin "15")
  (pin "2")
  (pin "3")
  (pin "4")
  (pin "5")
  (pin "6")
  (pin "7")
  (pin "8")
  (pin "9"))
 (symbol
  (lib_id "Connector_Generic:Conn_01x15")
  (at 121.92 82.55 0)
  (mirror y)
  (unit 1)
  (exclude_from_sim no)
  (in_bom yes)
  (on_board yes)
  (dnp no)
  (property "Reference" "J2" (at 121.92 62.23 0) (effects (font (size 1.27 1.27))))
  (property "Value" "Digital" (at 121.92 102.87 0) (effects (font (size 1.27 1.27))))
  (property "Footprint" "Connector_PinHeader_2.54mm:PinHeader_1x15_P2.54mm_Vertical" (at 121.92 82.55 0) (effects (font (size 1.27 1.27)) (hide yes)))
  (property "Datasheet" "~" (at 121.92 82.55 0) (effects (font (size 1.27 1.27)) (hide yes)))
  (property "Description" "Generic connector, single row, 01x15, script generated (kicad-library-utils/schlib/autogen/connector/)" (at 121.92 82.55 0) (effects (font (size 1.27 1.27)) (hide yes)))
  (pin "1")
  (pin "10")
  (pin "11")
  (pin "12")
  (pin "13")
  (pin "14")
  (pin "15")
  (pin "2")
  (pin "3")
  (pin "4")
  (pin "5")
  (pin "6")
  (pin "7")
  (pin "8")
  (pin "9"))
 (symbol
  (lib_id "Device:LED_Small")
  (at 194.31 144.78 0)
  (unit 1)
  (exclude_from_sim no)
  (in_bom yes)
  (on_board yes)
  (dnp no)
  (fields_autoplaced yes)
  (property "Reference" "D7" (at 194.3735 138.43 0) (effects (font (size 1.27 1.27))))
  (property "Value" "LED_Small" (at 194.3735 140.97 0) (effects (font (size 1.27 1.27))))
  (property "Footprint" "LED_THT:LED_D5.0mm" (at 194.31 144.78 90) (effects (font (size 1.27 1.27)) (hide yes)))
  (property "Datasheet" "~" (at 194.31 144.78 90) (effects (font (size 1.27 1.27)) (hide yes)))
  (property "Description" "Light emitting diode, small symbol" (at 194.31 144.78 0) (effects (font (size 1.27 1.27)) (hide yes)))
  (property "Sim.Pins" "1=K 2=A" (at 194.31 144.78 0) (effects (font (size 1.27 1.27)) (hide yes)))
  (pin "1")
  (pin "2"))
 (symbol
  (lib_id "Device:R")
  (at 171.45 129.54 0)
  (unit 1)
  (exclude_from_sim no)
  (in_bom yes)
  (on_board yes)
  (dnp no)
  (fields_autoplaced yes)
  (property "Reference" "R5" (at 173.99 128.2699 0) (effects (font (size 1.27 1.27)) (justify left)))
  (property "Value" "220" (at 173.99 130.8099 0) (effects (font (size 1.27 1.27)) (justify left)))
  (property "Footprint" "Resistor_SMD:R_0508_1220Metric" (at 169.672 129.54 90) (effects (font (size 1.27 1.27)) (hide yes)))
  (property "Datasheet" "~" (at 171.45 129.54 0) (effects (font (size 1.27 1.27)) (hide yes)))
  (property "Description" "Resistor" (at 171.45 129.54 0) (effects (font (size 1.27 1.27)) (hide yes)))
  (pin "2")
  (pin "1"))
 (symbol
  (lib_id "Device:R")
  (at 158.75 129.54 0)
  (unit 1)
  (exclude_from_sim no)
  (in_bom yes)
  (on_board yes)
  (dnp no)
  (fields_autoplaced yes)
  (property "Reference" "R4" (at 161.29 128.2699 0) (effects (font (size 1.27 1.27)) (justify left)))
  (property "Value" "220" (at 161.29 130.8099 0) (effects (font (size 1.27 1.27)) (justify left)))
  (property "Footprint" "Resistor_SMD:R_0508_1220Metric" (at 156.972 129.54 90) (effects (font (size 1.27 1.27)) (hide yes)))
  (property "Datasheet" "~" (at 158.75 129.54 0) (effects (font (size 1.27 1.27)) (hide yes)))
  (property "Description" "Resistor" (at 158.75 129.54 0) (effects (font (size 1.27 1.27)) (hide yes)))
  (pin "2")
  (pin "1"))
 (symbol
  (lib_id "Device:R")
  (at 208.28 129.54 0)
  (unit 1)
  (exclude_from_sim no)
  (in_bom yes)
  (on_board yes)
  (dnp no)
  (fields_autoplaced yes)
  (property "Reference" "R8" (at 210.82 128.2699 0) (effects (font (size 1.27 1.27)) (justify left)))
  (property "Value" "220" (at 210.82 130.8099 0) (effects (font (size 1.27 1.27)) (justify left)))
  (property "Footprint" "Resistor_SMD:R_0508_1220Metric" (at 206.502 129.54 90) (effects (font (size 1.27 1.27)) (hide yes)))
  (property "Datasheet" "~" (at 208.28 129.54 0) (effects (font (size 1.27 1.27)) (hide yes)))
  (property "Description" "Resistor" (at 208.28 129.54 0) (effects (font (size 1.27 1.27)) (hide yes)))
  (pin "2")
  (pin "1"))
 (symbol
  (lib_id "Device:LED_Small")
  (at 181.61 144.78 0)
  (unit 1)
  (exclude_from_sim no)
  (in_bom yes)
  (on_board yes)
  (dnp no)
  (fields_autoplaced yes)
  (property "Reference" "D6" (at 181.6735 138.43 0) (effects (font (size 1.27 1.27))))
  (property "Value" "LED_Small" (at 181.6735 140.97 0) (effects (font (size 1.27 1.27))))
  (property "Footprint" "LED_THT:LED_D5.0mm" (at 181.61 144.78 90) (effects (font (size 1.27 1.27)) (hide yes)))
  (property "Datasheet" "~" (at 181.61 144.78 90) (effects (font (size 1.27 1.27)) (hide yes)))
  (property "Description" "Light emitting diode, small symbol" (at 181.61 144.78 0) (effects (font (size 1.27 1.27)) (hide yes)))
  (property "Sim.Pins" "1=K 2=A" (at 181.61 144.78 0) (effects (font (size 1.27 1.27)) (hide yes)))
  (pin "1")
  (pin "2"))
 (symbol
  (lib_id "Device:R")
  (at 146.05 129.54 0)
  (unit 1)
  (exclude_from_sim no)
  (in_bom yes)
  (on_board yes)
  (dnp no)
  (fields_autoplaced yes)
  (property "Reference" "R3" (at 148.59 128.2699 0) (effects (font (size 1.27 1.27)) (justify left)))
  (property "Value" "220" (at 148.59 130.8099 0) (effects (font (size 1.27 1.27)) (justify left)))
  (property "Footprint" "Resistor_SMD:R_0508_1220Metric" (at 144.272 129.54 90) (effects (font (size 1.27 1.27)) (hide yes)))
  (property "Datasheet" "~" (at 146.05 129.54 0) (effects (font (size 1.27 1.27)) (hide yes)))
  (property "Description" "Resistor" (at 146.05 129.54 0) (effects (font (size 1.27 1.27)) (hide yes)))
  (pin "2")
  (pin "1"))
 (symbol
  (lib_id "power:+5V")
  (at 101.6 62.23 0)
  (unit 1)
  (exclude_from_sim no)
  (in_bom yes)
  (on_board yes)
  (dnp no)
  (property "Reference" "#PWR0103" (at 101.6 66.04 0) (effects (font (size 1.27 1.27)) (hide yes)))
  (property "Value" "+5V" (at 101.6 58.674 90) (effects (font (size 1.27 1.27)) (justify left)))
  (property "Footprint" "" (at 101.6 62.23 0) (effects (font (size 1.27 1.27)) (hide yes)))
  (property "Datasheet" "" (at 101.6 62.23 0) (effects (font (size 1.27 1.27)) (hide yes)))
  (property "Description" "Power symbol creates a global label with name \"+5V\"" (at 101.6 62.23 0) (effects (font (size 1.27 1.27)) (hide yes)))
  (pin "1"))
 (symbol
  (lib_id "power:+3.3V")
  (at 104.14 62.23 0)
  (unit 1)
  (exclude_from_sim no)
  (in_bom yes)
  (on_board yes)
  (dnp no)
  (property "Reference" "#PWR0102" (at 104.14 66.04 0) (effects (font (size 1.27 1.27)) (hide yes)))
  (property "Value" "+3V3" (at 104.14 58.674 90) (effects (font (size 1.27 1.27)) (justify left)))
  (property "Footprint" "" (at 104.14 62.23 0) (effects (font (size 1.27 1.27)) (hide yes)))
  (property "Datasheet" "" (at 104.14 62.23 0) (effects (font (size 1.27 1.27)) (hide yes)))
  (property "Description" "Power symbol creates a global label with name \"+3.3V\"" (at 104.14 62.23 0) (effects (font (size 1.27 1.27)) (hide yes)))
  (pin "1"))
 (symbol
  (lib_id "Device:R")
  (at 196.85 129.54 0)
  (unit 1)
  (exclude_from_sim no)
  (in_bom yes)
  (on_board yes)
  (dnp no)
  (fields_autoplaced yes)
  (property "Reference" "R7" (at 199.39 128.2699 0) (effects (font (size 1.27 1.27)) (justify left)))
  (property "Value" "220" (at 199.39 130.8099 0) (effects (font (size 1.27 1.27)) (justify left)))
  (property "Footprint" "Resistor_SMD:R_0508_1220Metric" (at 195.072 129.54 90) (effects (font (size 1.27 1.27)) (hide yes)))
  (property "Datasheet" "~" (at 196.85 129.54 0) (effects (font (size 1.27 1.27)) (hide yes)))
  (property "Description" "Resistor" (at 196.85 129.54 0) (effects (font (size 1.27 1.27)) (hide yes)))
  (pin "2")
  (pin "1"))
 (symbol
  (lib_id "power:VCC")
  (at 99.06 62.23 0)
  (unit 1)
  (exclude_from_sim no)
  (in_bom yes)
  (on_board yes)
  (dnp no)
  (property "Reference" "#PWR0101" (at 99.06 66.04 0) (effects (font (size 1.27 1.27)) (hide yes)))
  (property "Value" "VCC" (at 99.06 58.42 90) (effects (font (size 1.27 1.27)) (justify left)))
  (property "Footprint" "" (at 99.06 62.23 0) (effects (font (size 1.27 1.27)) (hide yes)))
  (property "Datasheet" "" (at 99.06 62.23 0) (effects (font (size 1.27 1.27)) (hide yes)))
  (property "Description" "Power symbol creates a global label with name \"VCC\"" (at 99.06 62.23 0) (effects (font (size 1.27 1.27)) (hide yes)))
  (pin "1"))
 (symbol
  (lib_id "Device:R")
  (at 184.15 129.54 0)
  (unit 1)
  (exclude_from_sim no)
  (in_bom yes)
  (on_board yes)
  (dnp no)
  (fields_autoplaced yes)
  (property "Reference" "R6" (at 186.69 128.2699 0) (effects (font (size 1.27 1.27)) (justify left)))
  (property "Value" "220" (at 186.69 130.8099 0) (effects (font (size 1.27 1.27)) (justify left)))
  (property "Footprint" "Resistor_SMD:R_0508_1220Metric" (at 182.372 129.54 90) (effects (font (size 1.27 1.27)) (hide yes)))
  (property "Datasheet" "~" (at 184.15 129.54 0) (effects (font (size 1.27 1.27)) (hide yes)))
  (property "Description" "Resistor" (at 184.15 129.54 0) (effects (font (size 1.27 1.27)) (hide yes)))
  (pin "2")
  (pin "1"))
 (symbol
  (lib_id "Device:LED_Small")
  (at 168.91 144.78 0)
  (unit 1)
  (exclude_from_sim no)
  (in_bom yes)
  (on_board yes)
  (dnp no)
  (fields_autoplaced yes)
  (property "Reference" "D5" (at 168.9735 138.43 0) (effects (font (size 1.27 1.27))))
  (property "Value" "LED_Small" (at 168.9735 140.97 0) (effects (font (size 1.27 1.27))))
  (property "Footprint" "LED_THT:LED_D5.0mm" (at 168.91 144.78 90) (effects (font (size 1.27 1.27)) (hide yes)))
  (property "Datasheet" "~" (at 168.91 144.78 90) (effects (font (size 1.27 1.27)) (hide yes)))
  (property "Description" "Light emitting diode, small symbol" (at 168.91 144.78 0) (effects (font (size 1.27 1.27)) (hide yes)))
  (property "Sim.Pins" "1=K 2=A" (at 168.91 144.78 0) (effects (font (size 1.27 1.27)) (hide yes)))
  (pin "1")
  (pin "2"))
 (symbol
  (lib_id "74xx:74HC595")
  (at 166.37 78.74 0)
  (unit 1)
  (exclude_from_sim no)
  (in_bom yes)
  (on_board yes)
  (dnp no)
  (fields_autoplaced yes)
  (property "Reference" "U1" (at 168.5133 60.96 0) (effects (font (size 1.27 1.27)) (justify left)))
  (property "Value" "74HC595" (at 168.5133 63.5 0) (effects (font (size 1.27 1.27)) (justify left)))
  (property "Footprint" "Package_DIP:DIP-16_W7.62mm" (at 166.37 78.74 0) (effects (font (size 1.27 1.27)) (hide yes)))
  (property "Datasheet" "http://www.ti.com/lit/ds/symlink/sn74hc595.pdf" (at 166.37 78.74 0) (effects (font (size 1.27 1.27)) (hide yes)))
  (property "Description" "8-bit serial in/out Shift Register 3-State Outputs" (at 166.37 78.74 0) (effects (font (size 1.27 1.27)) (hide yes)))
  (pin "13")
  (pin "12")
  (pin "11")
  (pin "10")
  (pin "8")
  (pin "14")
  (pin "5")
  (pin "16")
  (pin "15")
  (pin "2")
  (pin "3")
  (pin "1")
  (pin "4")
  (pin "6")
  (pin "7")
  (pin "9"))
 (symbol
  (lib_id "Device:LED_Small")
  (at 156.21 144.78 0)
  (unit 1)
  (exclude_from_sim no)
  (in_bom yes)
  (on_board yes)
  (dnp no)
  (fields_autoplaced yes)
  (property "Reference" "D4" (at 156.2735 138.43 0) (effects (font (size 1.27 1.27))))
  (property "Value" "LED_Small" (at 156.2735 140.97 0) (effects (font (size 1.27 1.27))))
  (property "Footprint" "LED_THT:LED_D5.0mm" (at 156.21 144.78 90) (effects (font (size 1.27 1.27)) (hide yes)))
  (property "Datasheet" "~" (at 156.21 144.78 90) (effects (font (size 1.27 1.27)) (hide yes)))
  (property "Description" "Light emitting diode, small symbol" (at 156.21 144.78 0) (effects (font (size 1.27 1.27)) (hide yes)))
  (property "Sim.Pins" "1=K 2=A" (at 156.21 144.78 0) (effects (font (size 1.27 1.27)) (hide yes)))
  (pin "1")
  (pin "2"))
 (symbol
  (lib_id "Device:R")
  (at 120.65 129.54 0)
  (unit 1)
  (exclude_from_sim no)
  (in_bom yes)
  (on_board yes)
  (dnp no)
  (fields_autoplaced yes)
  (property "Reference" "R1" (at 123.19 128.2699 0) (effects (font (size 1.27 1.27)) (justify left)))
  (property "Value" "220" (at 123.19 130.8099 0) (effects (font (size 1.27 1.27)) (justify left)))
  (property "Footprint" "Resistor_SMD:R_0508_1220Metric" (at 118.872 129.54 90) (effects (font (size 1.27 1.27)) (hide yes)))
  (property "Datasheet" "~" (at 120.65 129.54 0) (effects (font (size 1.27 1.27)) (hide yes)))
  (property "Description" "Resistor" (at 120.65 129.54 0) (effects (font (size 1.27 1.27)) (hide yes)))
  (pin "2")
  (pin "1"))
 (symbol
  (lib_id "Device:LED_Small")
  (at 130.81 144.78 0)
  (unit 1)
  (exclude_from_sim no)
  (in_bom yes)
  (on_board yes)
  (dnp no)
  (property "Reference" "D2" (at 130.8735 138.43 0) (effects (font (size 1.27 1.27))))
  (property "Value" "LED_Small" (at 130.8735 140.97 0) (effects (font (size 1.27 1.27))))
  (property "Footprint" "LED_THT:LED_D5.0mm" (at 130.81 144.78 90) (effects (font (size 1.27 1.27)) (hide yes)))
  (property "Datasheet" "~" (at 130.81 144.78 90) (effects (font (size 1.27 1.27)) (hide yes)))
  (property "Description" "Light emitting diode, small symbol" (at 130.81 144.78 0) (effects (font (size 1.27 1.27)) (hide yes)))
  (property "Sim.Pins" "1=K 2=A" (at 130.81 144.78 0) (effects (font (size 1.27 1.27)) (hide yes)))
  (pin "1")
  (pin "2"))
 (symbol
  (lib_id "power:GND")
  (at 129.54 102.87 0)
  (unit 1)
  (exclude_from_sim no)
  (in_bom yes)
  (on_board yes)
  (dnp no)
  (property "Reference" "#PWR0105" (at 129.54 109.22 0) (effects (font (size 1.27 1.27)) (hide yes)))
  (property "Value" "GND" (at 129.54 106.68 0) (effects (font (size 1.27 1.27))))
  (property "Footprint" "" (at 129.54 102.87 0) (effects (font (size 1.27 1.27)) (hide yes)))
  (property "Datasheet" "" (at 129.54 102.87 0) (effects (font (size 1.27 1.27)) (hide yes)))
  (property "Description" "Power symbol creates a global label with name \"GND\" , ground" (at 129.54 102.87 0) (effects (font (size 1.27 1.27)) (hide yes)))
  (pin "1"))
 (symbol
  (lib_id "Device:R")
  (at 133.35 129.54 0)
  (unit 1)
  (exclude_from_sim no)
  (in_bom yes)
  (on_board yes)
  (dnp no)
  (fields_autoplaced yes)
  (property "Reference" "R2" (at 135.89 128.2699 0) (effects (font (size 1.27 1.27)) (justify left)))
  (property "Value" "220" (at 135.89 130.8099 0) (effects (font (size 1.27 1.27)) (justify left)))
  (property "Footprint" "Resistor_SMD:R_0508_1220Metric" (at 131.572 129.54 90) (effects (font (size 1.27 1.27)) (hide yes)))
  (property "Datasheet" "~" (at 133.35 129.54 0) (effects (font (size 1.27 1.27)) (hide yes)))
  (property "Description" "Resistor" (at 133.35 129.54 0) (effects (font (size 1.27 1.27)) (hide yes)))
  (pin "2")
  (pin "1"))
 (symbol
  (lib_id "Device:LED_Small")
  (at 143.51 144.78 0)
  (unit 1)
  (exclude_from_sim no)
  (in_bom yes)
  (on_board yes)
  (dnp no)
  (fields_autoplaced yes)
  (property "Reference" "D3" (at 143.5735 138.43 0) (effects (font (size 1.27 1.27))))
  (property "Value" "LED_Small" (at 143.5735 140.97 0) (effects (font (size 1.27 1.27))))
  (property "Footprint" "LED_THT:LED_D5.0mm" (at 143.51 144.78 90) (effects (font (size 1.27 1.27)) (hide yes)))
  (property "Datasheet" "~" (at 143.51 144.78 90) (effects (font (size 1.27 1.27)) (hide yes)))
  (property "Description" "Light emitting diode, small symbol" (at 143.51 144.78 0) (effects (font (size 1.27 1.27)) (hide yes)))
  (property "Sim.Pins" "1=K 2=A" (at 143.51 144.78 0) (effects (font (size 1.27 1.27)) (hide yes)))
  (pin "1")
  (pin "2"))
 (symbol
  (lib_id "Device:LED_Small")
  (at 205.74 144.78 0)
  (unit 1)
  (exclude_from_sim no)
  (in_bom yes)
  (on_board yes)
  (dnp no)
  (fields_autoplaced yes)
  (property "Reference" "D8" (at 205.8035 138.43 0) (effects (font (size 1.27 1.27))))
  (property "Value" "LED_Small" (at 205.8035 140.97 0) (effects (font (size 1.27 1.27))))
  (property "Footprint" "LED_THT:LED_D5.0mm" (at 205.74 144.78 90) (effects (font (size 1.27 1.27)) (hide yes)))
  (property "Datasheet" "~" (at 205.74 144.78 90) (effects (font (size 1.27 1.27)) (hide yes)))
  (property "Description" "Light emitting diode, small symbol" (at 205.74 144.78 0) (effects (font (size 1.27 1.27)) (hide yes)))
  (property "Sim.Pins" "1=K 2=A" (at 205.74 144.78 0) (effects (font (size 1.27 1.27)) (hide yes)))
  (pin "1")
  (pin "2"))
 (symbol
  (lib_id "power:GND")
  (at 104.14 102.87 0)
  (unit 1)
  (exclude_from_sim no)
  (in_bom yes)
  (on_board yes)
  (dnp no)
  (property "Reference" "#PWR0104" (at 104.14 109.22 0) (effects (font (size 1.27 1.27)) (hide yes)))
  (property "Value" "GND" (at 104.14 106.68 0) (effects (font (size 1.27 1.27))))
  (property "Footprint" "" (at 104.14 102.87 0) (effects (font (size 1.27 1.27)) (hide yes)))
  (property "Datasheet" "" (at 104.14 102.87 0) (effects (font (size 1.27 1.27)) (hide yes)))
  (property "Description" "Power symbol creates a global label with name \"GND\" , ground" (at 104.14 102.87 0) (effects (font (size 1.27 1.27)) (hide yes)))
  (pin "1"))
 (symbol
  (lib_id "Device:LED_Small")
  (at 118.11 144.78 0)
  (unit 1)
  (exclude_from_sim no)
  (in_bom yes)
  (on_board yes)
  (dnp no)
  (fields_autoplaced yes)
  (property "Reference" "D1" (at 118.1735 138.43 0) (effects (font (size 1.27 1.27))))
  (property "Value" "LED_Small" (at 118.1735 140.97 0) (effects (font (size 1.27 1.27))))
  (property "Footprint" "LED_THT:LED_D5.0mm" (at 118.11 144.78 90) (effects (font (size 1.27 1.27)) (hide yes)))
  (property "Datasheet" "~" (at 118.11 144.78 90) (effects (font (size 1.27 1.27)) (hide yes)))
  (property "Description" "Light emitting diode, small symbol" (at 118.11 144.78 0) (effects (font (size 1.27 1.27)) (hide yes)))
  (property "Sim.Pins" "1=K 2=A" (at 118.11 144.78 0) (effects (font (size 1.27 1.27)) (hide yes)))
  (pin "1")
  (pin "2"))
 (sheet_instances
  (path ""
   (page "1")))
 (embedded_fonts no))
